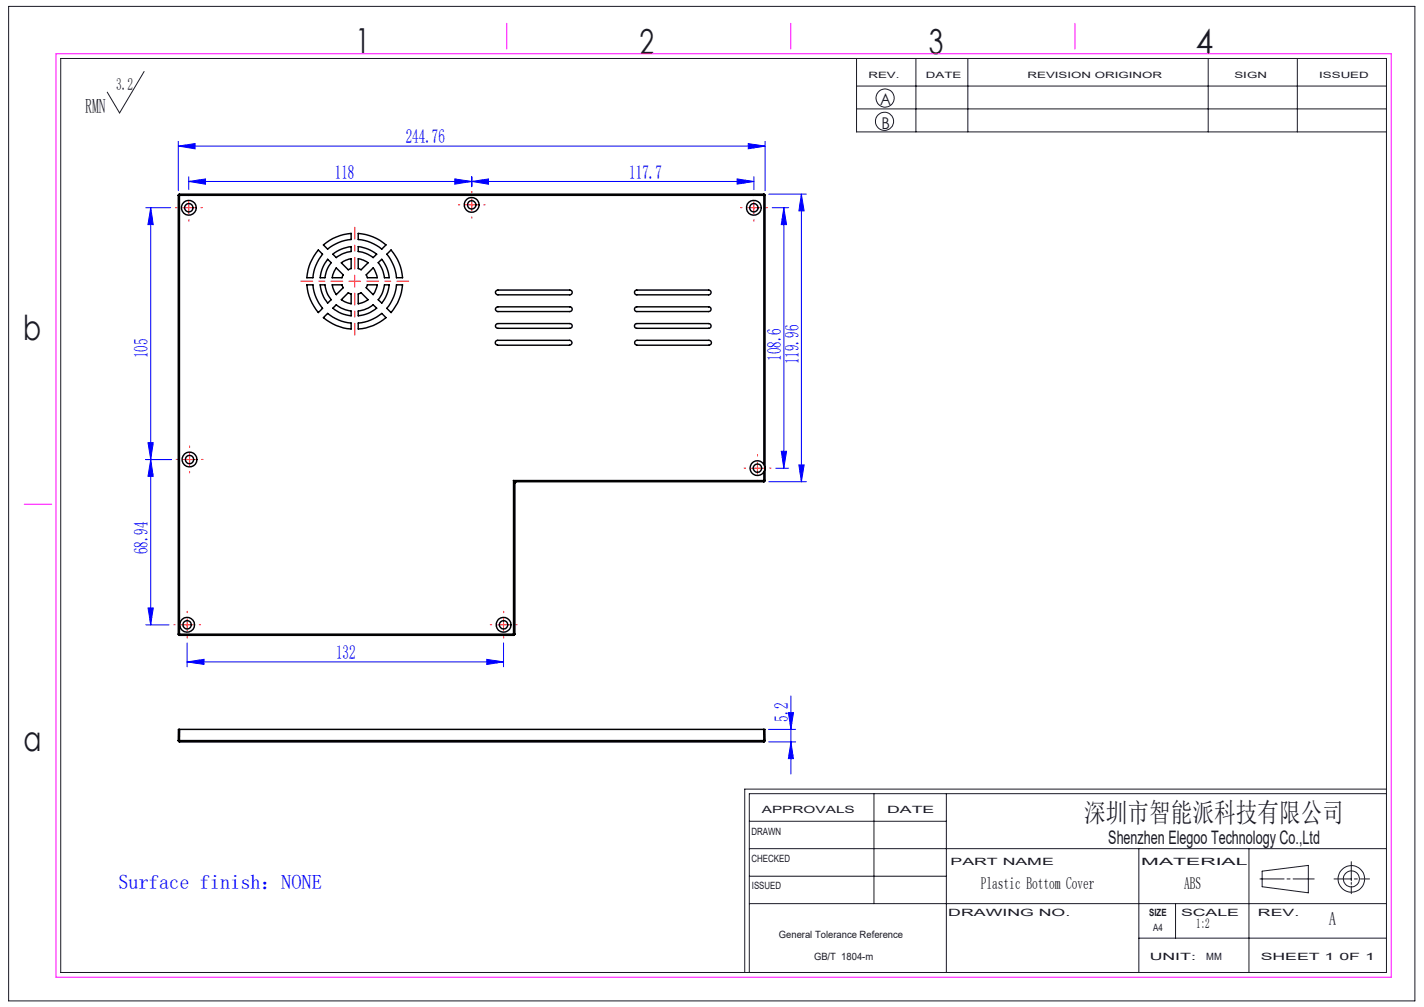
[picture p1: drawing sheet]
<svg xmlns="http://www.w3.org/2000/svg" width="297mm" height="210mm" viewBox="0 0 297 210" stroke-linecap="round" stroke-linejoin="round" font-family="sans-serif">
<g fill="none" stroke="#191924" stroke-width=".21">
<path d="M1.8 1.3h293.3v207.4h-293.3zM12.7 12.2h276.5v190.6h-276.5zM30.1 14.9l-5.2 8.7-2.5-4.4M178.6 12.2v15.3h110.6M178.6 17.9h110.6M191 12.2v15.3M201.9 12.2v15.3M252 12.2v15.3M270.6 12.2v15.3M178.6 22.7h110.6M156.3 177h132.9M156.3 171.3h41.1"/>
<path d="M182.3 165.5v22.9M197.4 165.5v37.3M237.5 177v25.8M260.5 177v25.8M281.8 179.7v4M289.2 165.5h-132.9v37.3M289.2 164.6h-133.9v38.2M156.3 188.4h132.9M156.3 182.7h41.1M237.5 195.6h51.7M245.2 188.4v7.2M262.8 183.3h5"/>
<path d="M263.2 181.7l9.7-1.2v5.7l-9.7-1.3zM268.4 183.3h.7M269.7 183.3h4.4M278.2 183.3h3.6M281.8 184v.4M281.8 184.8v1.6M282.5 183.3h.6M283.7 183.3h1.9"/>
<circle cx="184.5" cy="25.3" r="1.9"/>
<circle cx="184.6" cy="20.4" r="1.89"/>
<circle cx="281.9" cy="183.3" r="1.68"/>
<circle cx="281.9" cy="183.3" r="2.77"/>
</g>
<g fill="none" stroke="#00f" stroke-width=".21">
<path d="M37.2 30.5l3.5-.6v1.1zM37.2 29.5v10.2M37.2 30.5h122.4M39.4 37.8l3.5-.5v1.1zM39.4 36.9v2.6M39.4 37.8h117.8M94.9 37.3l3.5 .5-3.5 .6zM98.4 37.8l3.5-.5v1.1zM98.4 36.9v2M153.7 37.3l3.5 .5-3.5 .6zM156.1 29.9l3.5 .6-3.5 .5zM157.2 36.9v2.6"/>
<path d="M159.6 29.5v10.2M30.4 43.3h5.2M31.4 43.3l.6 3.5h-1.1zM31.4 43.3v87M160.3 40.5h7.9M161 43.3h3.5M163.5 43.3l.5 3.5h-1.1zM163.5 43.3v54.3M167.1 40.5l.6 3.5h-1.1zM167.1 40.5v60M30.4 95.8h5.3M30.9 92.3h1.1l-.6 3.5z"/>
<path d="M31.4 95.8l.6 3.5h-1.1zM161.8 97.6h2.7M162.9 94.1h1.1l-.5 3.5zM166.6 97h1.1l-.6 3.5zM160.3 100.5h7.9M30.4 130.3h4.8M30.9 126.8h1.1l-.6 3.5zM39 138l3.5-.5v1.1zM39 134.1v5M39 138h66M101.5 137.5l3.5 .5-3.5 .6zM105 134.1v5"/>
<path d="M160.3 152.1h5.6M160.3 154.7h5.6M164.4 148.6h1.1l-.5 3.5zM165 145.1v16.3M165 154.7l.5 3.5h-1.1z"/>
</g>
<path d="M71.5 58.6h-8.8M74 56.1v-8.7M76.5 58.6h8.7M74 61.1v8.8" fill="none" stroke="#f00" stroke-width=".21" stroke-dasharray="30.5 1.3 1.3 1.3" stroke-dashoffset="28"/>
<g fill="none" stroke="#f00" stroke-width=".21" stroke-dasharray="30.5 1.3 1.3 1.3">
<path d="M36.9 43.3h-.3M39.4 40.8v-.3M39.4 45.8v.3M41.9 43.3h.3M95.9 42.7h-.3M98.4 40.2v-.3M98.4 45.2v.3M100.9 42.7h.3M154.7 43.3h-.3M157.2 40.8v-.3M157.2 45.8v.3M159.7 43.3h.3"/>
<path d="M37 95.8h-.3M39.5 93.3v-.3M39.5 98.3v.3M42 95.8h.3M155.5 97.6h-.3M158 95.1v-.3M160.5 97.6h.3M158 100.1v.3M36.5 130.3h-.3M39 127.8v-.3M39 132.8v.3M41.5 130.3h.3"/>
<path d="M102.5 130.3h-.3M105 127.8v-.3M105 132.8v.3M107.5 130.3h.3"/>
</g>
<g fill="none" stroke="#f00" stroke-width=".21">
<path d="M38.1 43.3h2.5M39.4 42.1v2.5M72.7 58.7h2.5M74 57.4v2.5M97.1 42.7h2.5M98.4 41.5v2.5M156 43.3h2.5M157.2 42.1v2.5M38.3 95.8h2.5M39.5 94.6v2.5M156.7 97.6h2.5M158 96.4v2.5"/>
<path d="M37.8 130.3h2.5M39 129v2.5M103.8 130.3h2.5M105 129v2.5"/>
</g>
<path d="M11.7 11.2h278.5v192.6h-278.5zM105.7 4.9v5.3M164.9 4.9v5.3M224.2 4.9v5.3M5 105.2h5.8" fill="none" stroke="#f0f" stroke-width=".21"/>
<g fill="#00f">
<path d="M39.4 37.8l3.5-.5v1.1zM94.9 37.3l3.5 .5-3.5 .6zM98.4 37.8l3.5-.5v1.1zM153.7 37.3l3.5 .5-3.5 .6zM39 138l3.5-.5v1.1zM101.5 137.5l3.5 .5-3.5 .6z"/>
<path d="M156.1 29.9l3.5 .6-3.5 .5zM37.2 30.5l3.5-.6v1.1z"/>
<path d="M165 154.7l.5 3.5h-1.1zM164.4 148.6h1.1l-.5 3.5z"/>
<path d="M167.1 40.5l.6 3.5h-1.1zM166.6 97h1.1l-.6 3.5zM163.5 43.3l.5 3.5h-1.1zM162.9 94.1h1.1l-.5 3.5zM31.4 43.3l.6 3.5h-1.1zM30.9 92.3h1.1l-.6 3.5zM31.4 95.8l.6 3.5h-1.1zM30.9 126.8h1.1l-.6 3.5z"/>
</g>
<g fill="none" stroke="#000" stroke-width=".3">
<path d="M37.2 40.7h.2M37.2 40.7v91.5M37.4 40.5l-.2 .2M37.4 40.5v.2M37.4 40.7v91.5M37.4 40.7h121.9M37.4 40.5h121.9M64 59.4h1.3a8.9 8.9 0 0 0 2 4.9l-.9 .9a10.2 10.2 0 0 1-2.4-5.8zM66.4 52.1l.9 .9a8.9 8.9 0 0 0-2 4.9h-1.3a10 10 0 0 1 2.4-5.8zM66.8 59.4h1a5.7 5.7 0 0 0 1.3 3.1l-.8 .7a7.2 7.2 0 0 1-1.5-3.8zM67.5 51.1a10.2 10.2 0 0 1 5.7-2.4v1.2a8.9 8.9 0 0 0-4.9 2.1zM68.3 54.1l.8 .7a6 6 0 0 0-1.3 3.1h-1a7.1 7.1 0 0 1 1.5-3.8z"/>
<path d="M69.3 59.4h2l.3 .6-1.5 1.4-.4-.7zM69.4 53a7.3 7.3 0 0 1 3.8-1.6v1a6.1 6.1 0 0 0-3.1 1.3zM70.1 55.9l1.5 1.4-.3 .6h-2l.3-1.1zM71.2 54.8l1-.6 1-.2v2l-.6 .3zM74.7 48.7a10 10 0 0 1 5.8 2.4l-.9 .9a8.9 8.9 0 0 0-4.9-2.1zM74.7 54a4 4 0 0 1 2.1 .8l-1.5 1.5-.6-.3zM74.7 51.4a7.6 7.6 0 0 1 3.9 1.6l-.8 .7a6.1 6.1 0 0 0-3.1-1.3zM76.4 57.3l1.4-1.4 .6 .9 .3 1.1h-2.1zM76.6 59.4h2.1l-.5 1.3-.4 .7-1.4-1.4zM78.9 54.8l.7-.7a7.1 7.1 0 0 1 1.6 3.8h-1a6 6 0 0 0-1.3-3.1zM80.2 59.4h1a7.2 7.2 0 0 1-1.6 3.8l-.7-.7a5.7 5.7 0 0 0 1.3-3.1zM80.7 53l.9-.9a10 10 0 0 1 2.4 5.8h-1.3a8.9 8.9 0 0 0-2-4.9z"/>
<path d="M82.7 59.4h1.3a10.2 10.2 0 0 1-2.4 5.8l-.9-.9a8.9 8.9 0 0 0 2-4.9zM159.3 40.5l.3 .2M159.3 40.7h.3M159.3 40.5v.2M159.3 40.7v56.2M159.6 40.7v59.5M68.3 65.4a8.9 8.9 0 0 0 4.9 2v1.2a9.9 9.9 0 0 1-5.7-2.4zM70.1 63.6a6.6 6.6 0 0 0 3.1 1.3v1a6.6 6.6 0 0 1-3.8-1.6zM72.6 61.1l.6 .2v2.1l-1.3-.5-.7-.4zM74.7 67.4a8.9 8.9 0 0 0 4.9-2l.9 .8a9.6 9.6 0 0 1-5.8 2.4zM74.7 61.3l.6-.2 1.5 1.4-1 .5-1.1 .4zM74.7 64.9a6.6 6.6 0 0 0 3.1-1.3l.8 .7a6.8 6.8 0 0 1-3.9 1.6z"/>
<path d="M103.4 60.8l.5-.3h15a.49 .49 0 0 1 .4 .5 .49 .49 0 0 1-.4 .5h-15l-.5-.3zM103.4 71.1l.4-.1h15a.51 .51 0 0 1 .5 .5 .51 .51 0 0 1-.5 .5l-15.2-.1a.48 .48 0 0 1-.2-.8zM103.5 67.6l.4-.1h15a.49 .49 0 0 1 .4 .5 .49 .49 0 0 1-.4 .5l-15.3-.1a.46 .46 0 0 1-.1-.8zM103.5 64.1l.4-.1h15a.49 .49 0 0 1 .4 .5 .49 .49 0 0 1-.4 .5h-15l-.4-.2a.44 .44 0 0 1 0-.7zM132.5 64.1l.3-.1h15a.49 .49 0 0 1 .5 .5 .49 .49 0 0 1-.5 .5h-15l-.4-.3zM132.5 60.6l.3-.1h15a.49 .49 0 0 1 .5 .5 .49 .49 0 0 1-.5 .5h-15l-.4-.3zM132.5 67.6l.3-.1h15a.49 .49 0 0 1 .5 .5 .49 .49 0 0 1-.5 .5h-15l-.4-.3zM132.5 71.1l.4-.1h14.9a.51 .51 0 0 1 .6 .5 .51 .51 0 0 1-.6 .5l-15.1-.1a.48 .48 0 0 1-.2-.8zM159.3 96.9a1.55 1.55 0 0 0-2.3-.4 1.55 1.55 0 0 0 0 2.3 1.55 1.55 0 0 0 2.3-.4M159.3 96.9a1.53 1.53 0 0 1 0 1.5M159.3 98.4v1.8M107.1 100.2l.3 .5"/>
<path d="M107.1 100.2l.5 .3M107.1 100.2h52.2M107.1 100.2v32M107.4 100.7v31.5M107.6 100.5l-.2 .2M107.6 100.5h51.7M159.3 100.2h.3M159.3 100.2v.3M159.6 100.2l-.3 .3M37.2 132.2l.2 .3M37.2 132.2h.2M37.4 132.2v.3"/>
<path d="M37.4 132.2h69.7M37.4 132.5h69.7M107.1 132.2v.3M107.1 132.2h.3M107.4 132.2l-.3 .3M37.2 154.4h.2M37.2 154.4l.2 .3M37.4 154.4v.3M37.4 154.7h121.9M37.4 154.4h121.9M37.5 152.1h-.3v2.3M37.5 152.1l-.1 2.3"/>
<path d="M37.5 152.1h121.8M159.3 152.1h.2l.1 2.3M159.3 152.1v2.3M159.3 154.4v.3M159.3 154.4h.3M159.6 154.4l-.3 .3"/>
<circle cx="39.4" cy="43.3" r=".88"/>
<circle cx="39.4" cy="43.3" r="1.55"/>
<circle cx="98.4" cy="42.7" r=".89"/>
<circle cx="98.4" cy="42.7" r="1.56"/>
<circle cx="157.2" cy="43.3" r=".89"/>
<circle cx="157.2" cy="43.3" r="1.56"/>
<circle cx="39.5" cy="95.8" r="1.55"/>
<circle cx="39.5" cy="95.8" r=".87"/>
<circle cx="158" cy="97.6" r=".87"/>
<circle cx="39" cy="130.3" r="1.55"/>
<circle cx="39" cy="130.3" r=".87"/>
<circle cx="105" cy="130.3" r="1.55"/>
<circle cx="105" cy="130.3" r=".87"/>
</g>
<g font-size="7.2" fill="#191924">
<text x="74.1" y="11">1</text>
<text x="133.4" y="11.2">2</text>
<text x="193.7" y="11.3">3</text>
<text x="249.4" y="11.3">4</text>
<text x="4.8" y="70.9">b</text>
<text x="4.9" y="156.5">a</text>
</g>
<text font-size="5.6" fill="#191924" x="226.2" y="171.5">深圳市智能派科技有限公司</text>
<text font-size="4.2" fill="#191924" x="17.8" y="23.5">RMN</text>
<text font-size="4.2" fill="#00f" x="24.7" y="185.3">Surface finish：NONE</text>
<g font-size="4.1" fill="#00f">
<text x="84.6" y="29.9">244.76</text>
<text x="69.8" y="37.3">118</text>
<text x="131.3" y="37.3">117.7</text>
<text x="30.9" y="74.7" transform="rotate(-90 30.9 74.7)">105</text>
<text x="162.9" y="75.3" transform="rotate(-90 162.9 75.3)">108.6</text>
<text x="166.6" y="75.9" transform="rotate(-90 166.6 75.9)">119.96</text>
<text x="30.9" y="115.6" transform="rotate(-90 30.9 115.6)">68.94</text>
<text x="70.1" y="137.5">132</text>
<text x="164.4" y="150.5" transform="rotate(-90 164.4 150.5)">5.2</text>
</g>
<g font-size="3.9" fill="#191924">
<text x="231.2" y="176">Shenzhen Elegoo Technology Co.,Ltd</text>
<text x="277.2" y="193">A</text>
</g>
<text font-size="3.5" fill="#191924" x="24.2" y="18.7">3.2</text>
<g font-size="3.5">
<text x="204.6" y="185.3">Plastic Bottom Cover</text>
<text x="247" y="185.3">ABS</text>
</g>
<g font-size="3.4" fill="#191924">
<text x="183.6" y="22">A</text>
<text x="183.8" y="27">B</text>
</g>
<text font-size="2.8" x="249.5" y="193.6">1:2</text>
<g font-size="2.1" fill="#191924">
<text x="158.9" y="169.5">APPROVALS</text>
<text x="185" y="169.5">DATE</text>
<text x="156.7" y="174.2">DRAWN</text>
<text x="156.7" y="179.7">CHECKED</text>
<text x="156.8" y="185.4">ISSUED</text>
<text x="198.2" y="180.4">PART NAME</text>
<text x="238" y="180.4">MATERIAL</text>
<text x="197.8" y="191">DRAWING NO.</text>
<text x="239.7" y="191">SIZE</text>
<text x="246.3" y="191">SCALE</text>
<text x="262.4" y="191">REV.</text>
<text x="162.4" y="195.6">General Tolerance Reference</text>
<text x="240.5" y="194.1">A4</text>
<text x="169.8" y="200.2">GB/T 1804-m</text>
<text x="239.8" y="200.2">UNIT:</text>
<text x="251.6" y="200.2">MM</text>
<text x="262.9" y="200.2">SHEET 1 0F 1</text>
</g>
<g font-size="1.8" fill="#191924">
<text x="181.1" y="16.3">REV.</text>
<text x="193.1" y="16.3">DATE</text>
<text x="214.3" y="16.3">REVISION ORIGINOR</text>
<text x="257.5" y="16.3">SIGN</text>
<text x="275.1" y="16.3">ISSUED</text>
</g>
</svg>
